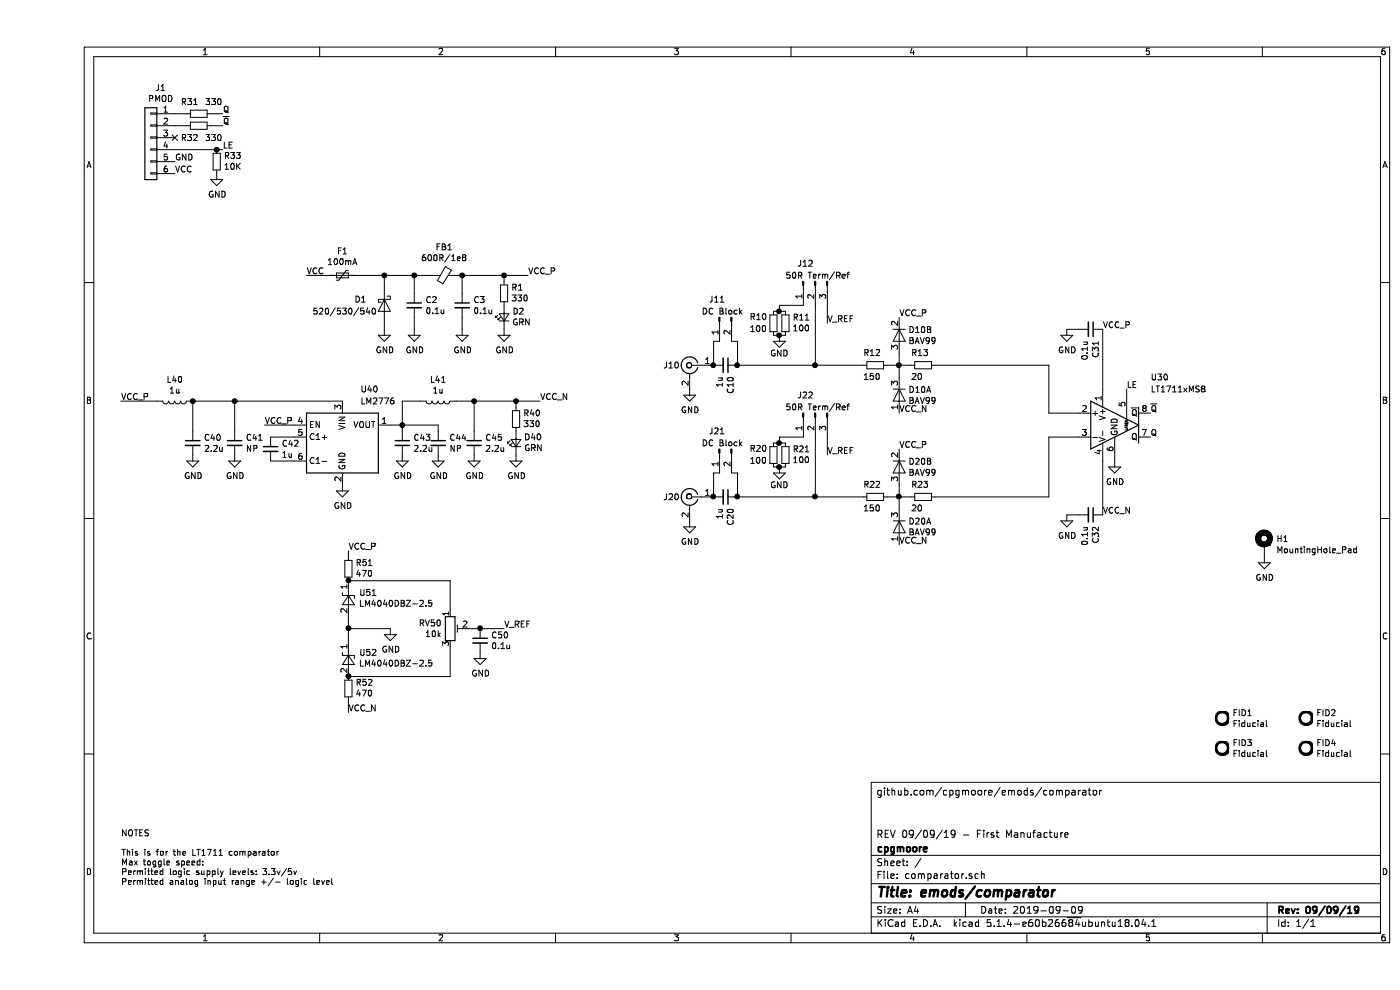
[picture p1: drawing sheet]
EESchema Schematic File Version 4
LIBS:comparator-cache
EELAYER 30 0
EELAYER END
$Descr A4 11693 8268
encoding utf-8
Sheet 1 1
Title "emods/comparator"
Date "2019-09-09"
Rev "09/09/19"
Comp "cpgmoore"
Comment1 "REV 09/09/19 - First Manufacture"
Comment2 ""
Comment3 ""
Comment4 "github.com/cpgmoore/emods/comparator"
$EndDescr
$Comp
L Connector_Generic:Conn_01x06 J1
U 1 1
P 950 1150
F 0 "J1" H 868 1567 50  0000 C CNN
F 1 "PMOD" H 868 1476 50  0000 C CNN
F 2 "Connector_PinHeader_2.54mm:PinHeader_1x06_P2.54mm_Vertical" H 950 1150 50  0001 C CNN
F 3 "~" H 950 1150 50  0001 C CNN
	1    950  1150
	-1   0    0    -1  
$EndComp
$Comp
L power:GND #PWR01
U 1 1
P 3150 2750
F 0 "#PWR01" H 3150 2500 50  0001 C CNN
F 1 "GND" H 3155 2577 50  0000 C CNN
F 2 "" H 3150 2750 50  0001 C CNN
F 3 "" H 3150 2750 50  0001 C CNN
	1    3150 2750
	1    0    0    -1  
$EndComp
$Comp
L Device:C_Small C2
U 1 1
P 3150 2550
F 0 "C2" H 3242 2596 50  0000 L CNN
F 1 "0.1u" H 3242 2505 50  0000 L CNN
F 2 "Capacitor_SMD:C_0603_1608Metric" H 3150 2550 50  0001 C CNN
F 3 "~" H 3150 2550 50  0001 C CNN
	1    3150 2550
	1    0    0    -1  
$EndComp
$Comp
L Device:Ferrite_Bead_Small FB1
U 1 1
P 3400 2300
F 0 "FB1" V 3163 2300 50  0000 C CNN
F 1 "600R/1e8" V 3254 2300 50  0000 C CNN
F 2 "Inductor_SMD:L_0603_1608Metric" V 3330 2300 50  0001 C CNN
F 3 "~" H 3400 2300 50  0001 C CNN
	1    3400 2300
	0    1    1    0   
$EndComp
Wire Wire Line
	3150 2450 3150 2300
Wire Wire Line
	3150 2650 3150 2750
Text Label 1150 1450 0    50   ~ 0
VCC
Text Label 4100 2300 0    50   ~ 0
VCC_P
$Comp
L Device:Polyfuse_Small F1
U 1 1
P 2550 2300
F 0 "F1" V 2345 2300 50  0000 C CNN
F 1 "100mA" V 2436 2300 50  0000 C CNN
F 2 "Fuse:Fuse_1206_3216Metric" H 2600 2100 50  0001 L CNN
F 3 "~" H 2550 2300 50  0001 C CNN
	1    2550 2300
	0    1    1    0   
$EndComp
Text Label 1150 1350 0    50   ~ 0
GND
Text Label 2250 2300 0    50   ~ 0
VCC
$Comp
L Device:R_Small R1
U 1 1
P 3900 2450
F 0 "R1" H 3841 2404 50  0000 R CNN
F 1 "330" H 3841 2495 50  0000 R CNN
F 2 "Resistor_SMD:R_0603_1608Metric" H 3900 2450 50  0001 C CNN
F 3 "~" H 3900 2450 50  0001 C CNN
	1    3900 2450
	-1   0    0    1   
$EndComp
$Comp
L Device:LED_Small D2
U 1 1
P 3900 2650
F 0 "D2" V 3946 2582 50  0000 R CNN
F 1 "GRN" V 3855 2582 50  0000 R CNN
F 2 "LED_SMD:LED_0603_1608Metric" V 3900 2650 50  0001 C CNN
F 3 "~" V 3900 2650 50  0001 C CNN
	1    3900 2650
	0    -1   -1   0   
$EndComp
$Comp
L power:GND #PWR04
U 1 1
P 3900 2750
F 0 "#PWR04" H 3900 2500 50  0001 C CNN
F 1 "GND" H 3905 2577 50  0000 C CNN
F 2 "" H 3900 2750 50  0001 C CNN
F 3 "" H 3900 2750 50  0001 C CNN
	1    3900 2750
	1    0    0    -1  
$EndComp
Wire Wire Line
	3900 2350 3900 2300
Connection ~ 3900 2300
Wire Wire Line
	3900 2300 4100 2300
Wire Wire Line
	3150 2300 2900 2300
Wire Wire Line
	3150 2300 3300 2300
$Comp
L Mechanical:Fiducial FID1
U 1 1
P 9900 6000
F 0 "FID1" H 9985 6046 50  0000 L CNN
F 1 "Fiducial" H 9985 5955 50  0000 L CNN
F 2 "Fiducial:Fiducial_1mm_Mask2mm" H 9900 6000 50  0001 C CNN
F 3 "~" H 9900 6000 50  0001 C CNN
	1    9900 6000
	1    0    0    -1  
$EndComp
$Comp
L Mechanical:Fiducial FID2
U 1 1
P 10600 6000
F 0 "FID2" H 10685 6046 50  0000 L CNN
F 1 "Fiducial" H 10685 5955 50  0000 L CNN
F 2 "Fiducial:Fiducial_1mm_Mask2mm" H 10600 6000 50  0001 C CNN
F 3 "~" H 10600 6000 50  0001 C CNN
	1    10600 6000
	1    0    0    -1  
$EndComp
$Comp
L Mechanical:MountingHole_Pad H1
U 1 1
P 10250 4550
F 0 "H1" H 10350 4599 50  0000 L CNN
F 1 "MountingHole_Pad" H 10350 4508 50  0000 L CNN
F 2 "MountingHole:MountingHole_3.5mm_Pad_Via" H 10250 4550 50  0001 C CNN
F 3 "~" H 10250 4550 50  0001 C CNN
	1    10250 4550
	1    0    0    -1  
$EndComp
$Comp
L power:GND #PWR026
U 1 1
P 10250 4650
F 0 "#PWR026" H 10250 4400 50  0001 C CNN
F 1 "GND" H 10255 4477 50  0000 C CNN
F 2 "" H 10250 4650 50  0001 C CNN
F 3 "" H 10250 4650 50  0001 C CNN
	1    10250 4650
	1    0    0    -1  
$EndComp
$Comp
L Mechanical:Fiducial FID3
U 1 1
P 9900 6250
F 0 "FID3" H 9985 6296 50  0000 L CNN
F 1 "Fiducial" H 9985 6205 50  0000 L CNN
F 2 "Fiducial:Fiducial_1mm_Mask2mm" H 9900 6250 50  0001 C CNN
F 3 "~" H 9900 6250 50  0001 C CNN
	1    9900 6250
	1    0    0    -1  
$EndComp
$Comp
L Mechanical:Fiducial FID4
U 1 1
P 10600 6250
F 0 "FID4" H 10685 6296 50  0000 L CNN
F 1 "Fiducial" H 10685 6205 50  0000 L CNN
F 2 "Fiducial:Fiducial_1mm_Mask2mm" H 10600 6250 50  0001 C CNN
F 3 "~" H 10600 6250 50  0001 C CNN
	1    10600 6250
	1    0    0    -1  
$EndComp
Wire Wire Line
	2450 2300 2250 2300
$Comp
L Device:D_Schottky D1
U 1 1
P 2900 2550
F 0 "D1" V 2850 2300 50  0000 L CNN
F 1 "520/530/540" V 2950 1950 50  0000 L CNN
F 2 "Diode_SMD:D_SOD-123" H 2900 2550 50  0001 C CNN
F 3 "~" H 2900 2550 50  0001 C CNN
	1    2900 2550
	0    1    1    0   
$EndComp
Connection ~ 3150 2300
Wire Wire Line
	2900 2400 2900 2300
Connection ~ 2900 2300
Wire Wire Line
	2900 2300 2650 2300
$Comp
L power:GND #PWR0104
U 1 1
P 2900 2750
F 0 "#PWR0104" H 2900 2500 50  0001 C CNN
F 1 "GND" H 2905 2577 50  0000 C CNN
F 2 "" H 2900 2750 50  0001 C CNN
F 3 "" H 2900 2750 50  0001 C CNN
	1    2900 2750
	1    0    0    -1  
$EndComp
Wire Wire Line
	2900 2750 2900 2700
Text Notes 700  7400 0    50   ~ 0
NOTES\n\nThis is for the LT1711 comparator\nMax toggle speed:\nPermitted logic supply levels: 3.3v/5v\nPermitted analog input range +/- logic level
Text Label 1550 950  0    50   ~ 0
Q
Text Label 1550 1050 0    50   ~ 0
~Q
Text Label 1550 1250 0    50   ~ 0
LE
NoConn ~ 1150 1150
$Comp
L Comparator:LT1711xMS8 U30
U 1 1
P 9000 3550
F 0 "U30" H 9300 3950 50  0000 L CNN
F 1 "LT1711xMS8" H 9300 3850 50  0000 L CNN
F 2 "Package_SO:MSOP-8_3x3mm_P0.65mm" H 9000 3150 50  0001 C CNN
F 3 "https://www.analog.com/media/en/technical-documentation/data-sheets/171112f.pdf" H 9000 3550 50  0001 C CNN
	1    9000 3550
	1    0    0    -1  
$EndComp
$Comp
L Device:R_Small R31
U 1 1
P 1350 950
F 0 "R31" V 1250 950 50  0000 R CNN
F 1 "330" V 1250 1150 50  0000 R CNN
F 2 "Resistor_SMD:R_0603_1608Metric" H 1350 950 50  0001 C CNN
F 3 "~" H 1350 950 50  0001 C CNN
	1    1350 950 
	0    1    1    0   
$EndComp
$Comp
L Device:R_Small R32
U 1 1
P 1350 1050
F 0 "R32" V 1450 1050 50  0000 R CNN
F 1 "330" V 1450 1250 50  0000 R CNN
F 2 "Resistor_SMD:R_0603_1608Metric" H 1350 1050 50  0001 C CNN
F 3 "~" H 1350 1050 50  0001 C CNN
	1    1350 1050
	0    1    1    0   
$EndComp
Text Label 9300 3650 0    50   ~ 0
Q
Text Label 9300 3450 0    50   ~ 0
~Q
$Comp
L power:GND #PWR019
U 1 1
P 9000 3850
F 0 "#PWR019" H 9000 3600 50  0001 C CNN
F 1 "GND" H 9005 3677 50  0000 C CNN
F 2 "" H 9000 3850 50  0001 C CNN
F 3 "" H 9000 3850 50  0001 C CNN
	1    9000 3850
	1    0    0    -1  
$EndComp
$Comp
L Device:C_Small C42
U 1 1
P 1950 3750
F 0 "C42" H 2042 3796 50  0000 L CNN
F 1 "1u" H 2042 3705 50  0000 L CNN
F 2 "Capacitor_SMD:C_0603_1608Metric" H 1950 3750 50  0001 C CNN
F 3 "~" H 1950 3750 50  0001 C CNN
	1    1950 3750
	1    0    0    -1  
$EndComp
Wire Wire Line
	2150 3850 1950 3850
$Comp
L power:GND #PWR06
U 1 1
P 2550 4050
F 0 "#PWR06" H 2550 3800 50  0001 C CNN
F 1 "GND" H 2555 3877 50  0000 C CNN
F 2 "" H 2550 4050 50  0001 C CNN
F 3 "" H 2550 4050 50  0001 C CNN
	1    2550 4050
	1    0    0    -1  
$EndComp
$Comp
L Device:C_Small C40
U 1 1
P 1300 3700
F 0 "C40" H 1392 3746 50  0000 L CNN
F 1 "2.2u" H 1392 3655 50  0000 L CNN
F 2 "Capacitor_SMD:C_0603_1608Metric" H 1300 3700 50  0001 C CNN
F 3 "~" H 1300 3700 50  0001 C CNN
	1    1300 3700
	1    0    0    -1  
$EndComp
$Comp
L Device:C_Small C43
U 1 1
P 3050 3700
F 0 "C43" H 3142 3746 50  0000 L CNN
F 1 "2.2u" H 3142 3655 50  0000 L CNN
F 2 "Capacitor_SMD:C_0603_1608Metric" H 3050 3700 50  0001 C CNN
F 3 "~" H 3050 3700 50  0001 C CNN
	1    3050 3700
	1    0    0    -1  
$EndComp
$Comp
L Regulator_SwitchedCapacitor:LM2776 U40
U 1 1
P 2550 3650
F 0 "U40" H 2700 4050 50  0000 L CNN
F 1 "LM2776" H 2700 3950 50  0000 L CNN
F 2 "Package_TO_SOT_SMD:SOT-23-6" H 2600 3300 50  0001 L CNN
F 3 "http://www.ti.com/lit/ds/symlink/lm2776.pdf" H 700 4900 50  0001 C CNN
	1    2550 3650
	1    0    0    -1  
$EndComp
$Comp
L power:GND #PWR08
U 1 1
P 3050 3800
F 0 "#PWR08" H 3050 3550 50  0001 C CNN
F 1 "GND" H 3055 3627 50  0000 C CNN
F 2 "" H 3050 3800 50  0001 C CNN
F 3 "" H 3050 3800 50  0001 C CNN
	1    3050 3800
	1    0    0    -1  
$EndComp
$Comp
L power:GND #PWR02
U 1 1
P 1300 3800
F 0 "#PWR02" H 1300 3550 50  0001 C CNN
F 1 "GND" H 1305 3627 50  0000 C CNN
F 2 "" H 1300 3800 50  0001 C CNN
F 3 "" H 1300 3800 50  0001 C CNN
	1    1300 3800
	1    0    0    -1  
$EndComp
Wire Wire Line
	3050 3600 3050 3550
Wire Wire Line
	3050 3550 2950 3550
Wire Wire Line
	1300 3350 1300 3600
Wire Wire Line
	3050 3550 3050 3350
Connection ~ 3050 3550
Text Label 700  3350 0    50   ~ 0
VCC_P
$Comp
L Device:L L40
U 1 1
P 1150 3350
F 0 "L40" V 969 3350 50  0000 C CNN
F 1 "1u" V 1060 3350 50  0000 C CNN
F 2 "Inductor_SMD:L_0603_1608Metric" H 1150 3350 50  0001 C CNN
F 3 "~" H 1150 3350 50  0001 C CNN
	1    1150 3350
	0    1    1    0   
$EndComp
Connection ~ 1300 3350
Wire Wire Line
	1000 3350 700  3350
Text Label 4200 3350 0    50   ~ 0
VCC_N
$Comp
L Device:C_Small C32
U 1 1
P 8800 4300
F 0 "C32" H 8892 4346 50  0000 L CNN
F 1 "0.1u" H 8892 4255 50  0000 L CNN
F 2 "Capacitor_SMD:C_0603_1608Metric" H 8800 4300 50  0001 C CNN
F 3 "~" H 8800 4300 50  0001 C CNN
	1    8800 4300
	0    1    1    0   
$EndComp
$Comp
L Device:C_Small C31
U 1 1
P 8800 2750
F 0 "C31" H 8892 2796 50  0000 L CNN
F 1 "0.1u" H 8892 2705 50  0000 L CNN
F 2 "Capacitor_SMD:C_0603_1608Metric" H 8800 2750 50  0001 C CNN
F 3 "~" H 8800 2750 50  0001 C CNN
	1    8800 2750
	0    1    1    0   
$EndComp
$Comp
L Device:C_Small C41
U 1 1
P 1650 3700
F 0 "C41" H 1742 3746 50  0000 L CNN
F 1 "NP" H 1742 3655 50  0000 L CNN
F 2 "Capacitor_SMD:C_0603_1608Metric" H 1650 3700 50  0001 C CNN
F 3 "~" H 1650 3700 50  0001 C CNN
	1    1650 3700
	1    0    0    -1  
$EndComp
Wire Wire Line
	1650 3600 1650 3350
Connection ~ 1650 3350
Wire Wire Line
	1650 3350 1300 3350
$Comp
L power:GND #PWR05
U 1 1
P 1650 3800
F 0 "#PWR05" H 1650 3550 50  0001 C CNN
F 1 "GND" H 1655 3627 50  0000 C CNN
F 2 "" H 1650 3800 50  0001 C CNN
F 3 "" H 1650 3800 50  0001 C CNN
	1    1650 3800
	1    0    0    -1  
$EndComp
$Comp
L Device:C_Small C44
U 1 1
P 3350 3700
F 0 "C44" H 3442 3746 50  0000 L CNN
F 1 "NP" H 3442 3655 50  0000 L CNN
F 2 "Capacitor_SMD:C_0603_1608Metric" H 3350 3700 50  0001 C CNN
F 3 "~" H 3350 3700 50  0001 C CNN
	1    3350 3700
	1    0    0    -1  
$EndComp
$Comp
L power:GND #PWR09
U 1 1
P 3350 3800
F 0 "#PWR09" H 3350 3550 50  0001 C CNN
F 1 "GND" H 3355 3627 50  0000 C CNN
F 2 "" H 3350 3800 50  0001 C CNN
F 3 "" H 3350 3800 50  0001 C CNN
	1    3350 3800
	1    0    0    -1  
$EndComp
Wire Wire Line
	3350 3600 3350 3550
Wire Wire Line
	3350 3550 3050 3550
Wire Wire Line
	8900 3850 8900 4300
Wire Wire Line
	8900 3250 8900 2750
$Comp
L power:GND #PWR017
U 1 1
P 8600 2750
F 0 "#PWR017" H 8600 2500 50  0001 C CNN
F 1 "GND" H 8605 2577 50  0000 C CNN
F 2 "" H 8600 2750 50  0001 C CNN
F 3 "" H 8600 2750 50  0001 C CNN
	1    8600 2750
	1    0    0    -1  
$EndComp
$Comp
L power:GND #PWR018
U 1 1
P 8600 4300
F 0 "#PWR018" H 8600 4050 50  0001 C CNN
F 1 "GND" H 8605 4127 50  0000 C CNN
F 2 "" H 8600 4300 50  0001 C CNN
F 3 "" H 8600 4300 50  0001 C CNN
	1    8600 4300
	1    0    0    -1  
$EndComp
Wire Wire Line
	8700 2750 8600 2750
Wire Wire Line
	8700 4300 8600 4300
Wire Wire Line
	1150 1250 1500 1250
Text Label 9100 3250 0    50   ~ 0
LE
$Comp
L Device:R_Small R33
U 1 1
P 1500 1350
F 0 "R33" H 1441 1304 50  0000 R CNN
F 1 "10K" H 1441 1395 50  0000 R CNN
F 2 "Resistor_SMD:R_0603_1608Metric" H 1500 1350 50  0001 C CNN
F 3 "~" H 1500 1350 50  0001 C CNN
	1    1500 1350
	-1   0    0    1   
$EndComp
$Comp
L power:GND #PWR03
U 1 1
P 1500 1450
F 0 "#PWR03" H 1500 1200 50  0001 C CNN
F 1 "GND" H 1505 1277 50  0000 C CNN
F 2 "" H 1500 1450 50  0001 C CNN
F 3 "" H 1500 1450 50  0001 C CNN
	1    1500 1450
	1    0    0    -1  
$EndComp
Wire Wire Line
	1250 950  1150 950 
Wire Wire Line
	1150 1050 1250 1050
Wire Wire Line
	1450 1050 1550 1050
Wire Wire Line
	1450 950  1550 950 
Text Label 8900 2750 0    50   ~ 0
VCC_P
Text Label 8900 4300 0    50   ~ 0
VCC_N
Wire Wire Line
	1950 3650 2150 3650
Wire Wire Line
	2550 3350 1650 3350
$Comp
L Connector:Conn_Coaxial J10
U 1 1
P 5450 3050
F 0 "J10" H 5600 3050 50  0000 C CNN
F 1 "SMA" H 5378 3197 50  0001 C CNN
F 2 "Connector_Coaxial:SMA_Samtec_SMA-J-P-H-ST-EM1_EdgeMount" H 5450 3050 50  0001 C CNN
F 3 " ~" H 5450 3050 50  0001 C CNN
	1    5450 3050
	-1   0    0    -1  
$EndComp
$Comp
L power:GND #PWR013
U 1 1
P 5450 3250
F 0 "#PWR013" H 5450 3000 50  0001 C CNN
F 1 "GND" H 5455 3077 50  0000 C CNN
F 2 "" H 5450 3250 50  0001 C CNN
F 3 "" H 5450 3250 50  0001 C CNN
	1    5450 3250
	1    0    0    -1  
$EndComp
$Comp
L Device:C_Small C10
U 1 1
P 5750 3050
F 0 "C10" H 5842 3096 50  0000 L CNN
F 1 "1u" H 5842 3005 50  0000 L CNN
F 2 "Capacitor_SMD:C_0603_1608Metric" H 5750 3050 50  0001 C CNN
F 3 "~" H 5750 3050 50  0001 C CNN
	1    5750 3050
	0    1    1    0   
$EndComp
$Comp
L Connector:Conn_01x02_Male J11
U 1 1
P 5700 2650
F 0 "J11" V 5550 2600 50  0000 L CNN
F 1 "DC Block" V 5650 2450 50  0000 L CNN
F 2 "Connector_PinHeader_2.54mm:PinHeader_1x02_P2.54mm_Vertical" H 5700 2650 50  0001 C CNN
F 3 "~" H 5700 2650 50  0001 C CNN
	1    5700 2650
	0    -1   1    0   
$EndComp
Wire Wire Line
	5800 2850 5850 2850
Wire Wire Line
	5850 2850 5850 3050
Wire Wire Line
	5700 2850 5650 2850
Wire Wire Line
	5650 2850 5650 3050
Connection ~ 5650 3050
$Comp
L Device:R_Small R10
U 1 1
P 6150 2700
F 0 "R10" H 6350 2650 50  0000 R CNN
F 1 "100" H 6350 2750 50  0000 R CNN
F 2 "Resistor_SMD:R_0603_1608Metric" H 6150 2700 50  0001 C CNN
F 3 "~" H 6150 2700 50  0001 C CNN
	1    6150 2700
	-1   0    0    1   
$EndComp
$Comp
L Device:R_Small R11
U 1 1
P 6250 2700
F 0 "R11" H 6191 2654 50  0000 R CNN
F 1 "100" H 6191 2745 50  0000 R CNN
F 2 "Resistor_SMD:R_0603_1608Metric" H 6250 2700 50  0001 C CNN
F 3 "~" H 6250 2700 50  0001 C CNN
	1    6250 2700
	-1   0    0    1   
$EndComp
Connection ~ 5850 3050
$Comp
L power:GND #PWR015
U 1 1
P 6200 2800
F 0 "#PWR015" H 6200 2550 50  0001 C CNN
F 1 "GND" H 6200 2650 50  0000 C CNN
F 2 "" H 6200 2800 50  0001 C CNN
F 3 "" H 6200 2800 50  0001 C CNN
	1    6200 2800
	1    0    0    -1  
$EndComp
$Comp
L Device:R_Small R12
U 1 1
P 7000 3050
F 0 "R12" V 7100 3150 50  0000 R CNN
F 1 "150" V 6900 3150 50  0000 R CNN
F 2 "Resistor_SMD:R_0603_1608Metric" H 7000 3050 50  0001 C CNN
F 3 "~" H 7000 3050 50  0001 C CNN
	1    7000 3050
	0    -1   -1   0   
$EndComp
$Comp
L Device:R_Small R13
U 1 1
P 7400 3050
F 0 "R13" V 7500 3150 50  0000 R CNN
F 1 "20" V 7300 3150 50  0000 R CNN
F 2 "Resistor_SMD:R_0603_1608Metric" H 7400 3050 50  0001 C CNN
F 3 "~" H 7400 3050 50  0001 C CNN
	1    7400 3050
	0    -1   -1   0   
$EndComp
$Comp
L Diode:BAV99 D10
U 1 1
P 7200 3300
F 0 "D10" V 7154 3378 50  0000 L CNN
F 1 "BAV99" V 7245 3378 50  0000 L CNN
F 2 "Package_TO_SOT_SMD:SOT-23" H 7200 3150 50  0001 C CNN
F 3 "https://assets.nexperia.com/documents/data-sheet/BAV99_SER.pdf" H 7200 3400 50  0001 C CNN
	1    7200 3300
	0    1    1    0   
$EndComp
$Comp
L Diode:BAV99 D10
U 2 1
P 7200 2800
F 0 "D10" V 7154 2878 50  0000 L CNN
F 1 "BAV99" V 7245 2878 50  0000 L CNN
F 2 "Package_TO_SOT_SMD:SOT-23" H 7200 2650 50  0001 C CNN
F 3 "https://assets.nexperia.com/documents/data-sheet/BAV99_SER.pdf" H 7200 2900 50  0001 C CNN
	2    7200 2800
	0    1    1    0   
$EndComp
Text Label 7200 2650 0    50   ~ 0
VCC_P
Text Label 7200 3450 0    50   ~ 0
VCC_N
Wire Wire Line
	7200 2950 7200 3050
Wire Wire Line
	7300 3050 7200 3050
Connection ~ 7200 3050
Wire Wire Line
	7200 3050 7200 3150
Wire Wire Line
	7200 3050 7100 3050
$Comp
L Reference_Voltage:LM4040DBZ-2.5 U51
U 1 1
P 2600 5000
F 0 "U51" V 2646 4912 50  0000 R CNN
F 1 "LM4040DBZ-2.5" V 2555 4912 50  0000 R CNN
F 2 "Package_TO_SOT_SMD:SOT-23" H 2600 4800 50  0001 C CIN
F 3 "http://www.ti.com/lit/ds/symlink/lm4040-n.pdf" H 2600 5000 50  0001 C CIN
	1    2600 5000
	0    -1   -1   0   
$EndComp
$Comp
L Reference_Voltage:LM4040DBZ-2.5 U52
U 1 1
P 2600 5500
F 0 "U52" V 2646 5412 50  0000 R CNN
F 1 "LM4040DBZ-2.5" V 2555 5412 50  0000 R CNN
F 2 "Package_TO_SOT_SMD:SOT-23" H 2600 5300 50  0001 C CIN
F 3 "http://www.ti.com/lit/ds/symlink/lm4040-n.pdf" H 2600 5500 50  0001 C CIN
	1    2600 5500
	0    -1   -1   0   
$EndComp
$Comp
L power:GND #PWR07
U 1 1
P 2950 5250
F 0 "#PWR07" H 2950 5000 50  0001 C CNN
F 1 "GND" H 2955 5077 50  0000 C CNN
F 2 "" H 2950 5250 50  0001 C CNN
F 3 "" H 2950 5250 50  0001 C CNN
	1    2950 5250
	1    0    0    -1  
$EndComp
Wire Wire Line
	2600 5150 2600 5250
Wire Wire Line
	2600 5250 2950 5250
Wire Wire Line
	2600 5250 2600 5350
Connection ~ 2600 5250
$Comp
L Device:R_Small R51
U 1 1
P 2600 4750
F 0 "R51" H 2541 4704 50  0000 R CNN
F 1 "470" H 2541 4795 50  0000 R CNN
F 2 "Resistor_SMD:R_0603_1608Metric" H 2600 4750 50  0001 C CNN
F 3 "~" H 2600 4750 50  0001 C CNN
	1    2600 4750
	-1   0    0    1   
$EndComp
$Comp
L Device:R_Small R52
U 1 1
P 2600 5750
F 0 "R52" H 2541 5704 50  0000 R CNN
F 1 "470" H 2541 5795 50  0000 R CNN
F 2 "Resistor_SMD:R_0603_1608Metric" H 2600 5750 50  0001 C CNN
F 3 "~" H 2600 5750 50  0001 C CNN
	1    2600 5750
	-1   0    0    1   
$EndComp
Text Label 2600 4600 0    50   ~ 0
VCC_P
Text Label 2600 5950 0    50   ~ 0
VCC_N
Wire Wire Line
	2600 4650 2600 4600
Wire Wire Line
	2600 5850 2600 5950
$Comp
L Device:R_POT_TRIM RV50
U 1 1
P 3450 5250
F 0 "RV50" H 3381 5296 50  0000 R CNN
F 1 "10k" H 3381 5205 50  0000 R CNN
F 2 "Potentiometer_THT:Potentiometer_Bourns_3299W_Vertical" H 3450 5250 50  0001 C CNN
F 3 "~" H 3450 5250 50  0001 C CNN
	1    3450 5250
	1    0    0    -1  
$EndComp
Wire Wire Line
	2600 4850 3450 4850
Wire Wire Line
	3450 4850 3450 5100
Connection ~ 2600 4850
Wire Wire Line
	2600 5650 3450 5650
Wire Wire Line
	3450 5650 3450 5400
Connection ~ 2600 5650
Wire Wire Line
	3600 5250 3700 5250
Text Label 3900 5250 0    50   ~ 0
V_REF
$Comp
L Device:R_Small R40
U 1 1
P 4000 3500
F 0 "R40" H 3941 3454 50  0000 R CNN
F 1 "330" H 3941 3545 50  0000 R CNN
F 2 "Resistor_SMD:R_0603_1608Metric" H 4000 3500 50  0001 C CNN
F 3 "~" H 4000 3500 50  0001 C CNN
	1    4000 3500
	-1   0    0    1   
$EndComp
$Comp
L Device:LED_Small D40
U 1 1
P 4000 3700
F 0 "D40" V 4046 3632 50  0000 R CNN
F 1 "GRN" V 3955 3632 50  0000 R CNN
F 2 "LED_SMD:LED_0603_1608Metric" V 4000 3700 50  0001 C CNN
F 3 "~" V 4000 3700 50  0001 C CNN
	1    4000 3700
	0    -1   -1   0   
$EndComp
$Comp
L power:GND #PWR012
U 1 1
P 4000 3800
F 0 "#PWR012" H 4000 3550 50  0001 C CNN
F 1 "GND" H 4005 3627 50  0000 C CNN
F 2 "" H 4000 3800 50  0001 C CNN
F 3 "" H 4000 3800 50  0001 C CNN
	1    4000 3800
	1    0    0    -1  
$EndComp
Wire Wire Line
	4000 3400 4000 3350
Wire Wire Line
	4000 3350 4200 3350
$Comp
L Device:C_Small C50
U 1 1
P 3700 5350
F 0 "C50" H 3792 5396 50  0000 L CNN
F 1 "0.1u" H 3792 5305 50  0000 L CNN
F 2 "Capacitor_SMD:C_0603_1608Metric" H 3700 5350 50  0001 C CNN
F 3 "~" H 3700 5350 50  0001 C CNN
	1    3700 5350
	1    0    0    -1  
$EndComp
Connection ~ 3700 5250
Wire Wire Line
	3700 5250 3900 5250
$Comp
L power:GND #PWR011
U 1 1
P 3700 5450
F 0 "#PWR011" H 3700 5200 50  0001 C CNN
F 1 "GND" H 3705 5277 50  0000 C CNN
F 2 "" H 3700 5450 50  0001 C CNN
F 3 "" H 3700 5450 50  0001 C CNN
	1    3700 5450
	1    0    0    -1  
$EndComp
Connection ~ 1500 1250
Wire Wire Line
	1500 1250 1550 1250
Wire Wire Line
	6250 2800 6200 2800
Wire Wire Line
	6150 2800 6200 2800
Connection ~ 6200 2800
Wire Wire Line
	6250 2600 6200 2600
Wire Wire Line
	6200 2600 6200 2550
Connection ~ 6200 2600
Wire Wire Line
	6200 2600 6150 2600
Wire Wire Line
	5850 3050 6500 3050
Wire Wire Line
	6400 2550 6200 2550
Wire Wire Line
	6500 2550 6500 3050
Connection ~ 6500 3050
Wire Wire Line
	6500 3050 6900 3050
$Comp
L Connector:Conn_Coaxial J20
U 1 1
P 5450 4150
F 0 "J20" H 5600 4150 50  0000 C CNN
F 1 "SMA" H 5378 4297 50  0001 C CNN
F 2 "Connector_Coaxial:SMA_Samtec_SMA-J-P-H-ST-EM1_EdgeMount" H 5450 4150 50  0001 C CNN
F 3 " ~" H 5450 4150 50  0001 C CNN
	1    5450 4150
	-1   0    0    -1  
$EndComp
$Comp
L power:GND #PWR014
U 1 1
P 5450 4350
F 0 "#PWR014" H 5450 4100 50  0001 C CNN
F 1 "GND" H 5455 4177 50  0000 C CNN
F 2 "" H 5450 4350 50  0001 C CNN
F 3 "" H 5450 4350 50  0001 C CNN
	1    5450 4350
	1    0    0    -1  
$EndComp
$Comp
L Device:C_Small C20
U 1 1
P 5750 4150
F 0 "C20" H 5842 4196 50  0000 L CNN
F 1 "1u" H 5842 4105 50  0000 L CNN
F 2 "Capacitor_SMD:C_0603_1608Metric" H 5750 4150 50  0001 C CNN
F 3 "~" H 5750 4150 50  0001 C CNN
	1    5750 4150
	0    1    1    0   
$EndComp
$Comp
L Connector:Conn_01x02_Male J21
U 1 1
P 5700 3750
F 0 "J21" V 5550 3700 50  0000 L CNN
F 1 "DC Block" V 5650 3550 50  0000 L CNN
F 2 "Connector_PinHeader_2.54mm:PinHeader_1x02_P2.54mm_Vertical" H 5700 3750 50  0001 C CNN
F 3 "~" H 5700 3750 50  0001 C CNN
	1    5700 3750
	0    -1   1    0   
$EndComp
Wire Wire Line
	5800 3950 5850 3950
Wire Wire Line
	5850 3950 5850 4150
Wire Wire Line
	5700 3950 5650 3950
Wire Wire Line
	5650 3950 5650 4150
Connection ~ 5650 4150
$Comp
L Device:R_Small R20
U 1 1
P 6150 3800
F 0 "R20" H 6350 3750 50  0000 R CNN
F 1 "100" H 6350 3850 50  0000 R CNN
F 2 "Resistor_SMD:R_0603_1608Metric" H 6150 3800 50  0001 C CNN
F 3 "~" H 6150 3800 50  0001 C CNN
	1    6150 3800
	-1   0    0    1   
$EndComp
$Comp
L Device:R_Small R21
U 1 1
P 6250 3800
F 0 "R21" H 6191 3754 50  0000 R CNN
F 1 "100" H 6191 3845 50  0000 R CNN
F 2 "Resistor_SMD:R_0603_1608Metric" H 6250 3800 50  0001 C CNN
F 3 "~" H 6250 3800 50  0001 C CNN
	1    6250 3800
	-1   0    0    1   
$EndComp
Connection ~ 5850 4150
$Comp
L power:GND #PWR016
U 1 1
P 6200 3900
F 0 "#PWR016" H 6200 3650 50  0001 C CNN
F 1 "GND" H 6200 3750 50  0000 C CNN
F 2 "" H 6200 3900 50  0001 C CNN
F 3 "" H 6200 3900 50  0001 C CNN
	1    6200 3900
	1    0    0    -1  
$EndComp
$Comp
L Device:R_Small R22
U 1 1
P 7000 4150
F 0 "R22" V 7100 4250 50  0000 R CNN
F 1 "150" V 6900 4250 50  0000 R CNN
F 2 "Resistor_SMD:R_0603_1608Metric" H 7000 4150 50  0001 C CNN
F 3 "~" H 7000 4150 50  0001 C CNN
	1    7000 4150
	0    -1   -1   0   
$EndComp
$Comp
L Device:R_Small R23
U 1 1
P 7400 4150
F 0 "R23" V 7500 4250 50  0000 R CNN
F 1 "20" V 7300 4250 50  0000 R CNN
F 2 "Resistor_SMD:R_0603_1608Metric" H 7400 4150 50  0001 C CNN
F 3 "~" H 7400 4150 50  0001 C CNN
	1    7400 4150
	0    -1   -1   0   
$EndComp
$Comp
L Diode:BAV99 D20
U 1 1
P 7200 4400
F 0 "D20" V 7154 4478 50  0000 L CNN
F 1 "BAV99" V 7245 4478 50  0000 L CNN
F 2 "Package_TO_SOT_SMD:SOT-23" H 7200 4250 50  0001 C CNN
F 3 "https://assets.nexperia.com/documents/data-sheet/BAV99_SER.pdf" H 7200 4500 50  0001 C CNN
	1    7200 4400
	0    1    1    0   
$EndComp
$Comp
L Diode:BAV99 D20
U 2 1
P 7200 3900
F 0 "D20" V 7154 3978 50  0000 L CNN
F 1 "BAV99" V 7245 3978 50  0000 L CNN
F 2 "Package_TO_SOT_SMD:SOT-23" H 7200 3750 50  0001 C CNN
F 3 "https://assets.nexperia.com/documents/data-sheet/BAV99_SER.pdf" H 7200 4000 50  0001 C CNN
	2    7200 3900
	0    1    1    0   
$EndComp
Text Label 7200 3750 0    50   ~ 0
VCC_P
Text Label 7200 4550 0    50   ~ 0
VCC_N
Wire Wire Line
	7200 4050 7200 4150
Wire Wire Line
	7300 4150 7200 4150
Connection ~ 7200 4150
Wire Wire Line
	7200 4150 7200 4250
Wire Wire Line
	7200 4150 7100 4150
Wire Wire Line
	6250 3900 6200 3900
Wire Wire Line
	6150 3900 6200 3900
Connection ~ 6200 3900
Wire Wire Line
	6250 3700 6200 3700
Wire Wire Line
	6200 3700 6200 3650
Connection ~ 6200 3700
Wire Wire Line
	6200 3700 6150 3700
Wire Wire Line
	5850 4150 6500 4150
Wire Wire Line
	6400 3650 6200 3650
Wire Wire Line
	6500 3650 6500 4150
Connection ~ 6500 4150
Wire Wire Line
	6500 4150 6900 4150
$Comp
L Connector:Conn_01x03_Male J22
U 1 1
P 6500 3450
F 0 "J22" V 6350 3600 50  0000 R CNN
F 1 "50R Term/Ref" V 6450 3700 50  0000 R CNN
F 2 "Connector_PinHeader_2.54mm:PinHeader_1x03_P2.54mm_Vertical" H 6500 3450 50  0001 C CNN
F 3 "~" H 6500 3450 50  0001 C CNN
	1    6500 3450
	0    -1   1    0   
$EndComp
Text Label 6600 3800 0    50   ~ 0
V_REF
Wire Wire Line
	6600 3800 6600 3650
Wire Wire Line
	8700 3450 8450 3450
Wire Wire Line
	8450 3450 8450 3050
Wire Wire Line
	8450 3050 7500 3050
Wire Wire Line
	7500 4150 8450 4150
Wire Wire Line
	8450 4150 8450 3650
Wire Wire Line
	8450 3650 8700 3650
$Comp
L Connector:Conn_01x03_Male J12
U 1 1
P 6500 2350
F 0 "J12" V 6350 2500 50  0000 R CNN
F 1 "50R Term/Ref" V 6450 2600 50  0000 R CNN
F 2 "Connector_PinHeader_2.54mm:PinHeader_1x03_P2.54mm_Vertical" H 6500 2350 50  0001 C CNN
F 3 "~" H 6500 2350 50  0001 C CNN
	1    6500 2350
	0    -1   1    0   
$EndComp
Text Label 6600 2700 0    50   ~ 0
V_REF
Wire Wire Line
	6600 2700 6600 2550
$Comp
L Device:L L41
U 1 1
P 3350 3350
F 0 "L41" V 3169 3350 50  0000 C CNN
F 1 "1u" V 3260 3350 50  0000 C CNN
F 2 "Inductor_SMD:L_0603_1608Metric" H 3350 3350 50  0001 C CNN
F 3 "~" H 3350 3350 50  0001 C CNN
	1    3350 3350
	0    1    1    0   
$EndComp
Connection ~ 4000 3350
Wire Wire Line
	3200 3350 3050 3350
$Comp
L Device:C_Small C45
U 1 1
P 3650 3700
F 0 "C45" H 3742 3746 50  0000 L CNN
F 1 "2.2u" H 3742 3655 50  0000 L CNN
F 2 "Capacitor_SMD:C_0603_1608Metric" H 3650 3700 50  0001 C CNN
F 3 "~" H 3650 3700 50  0001 C CNN
	1    3650 3700
	1    0    0    -1  
$EndComp
$Comp
L power:GND #PWR010
U 1 1
P 3650 3800
F 0 "#PWR010" H 3650 3550 50  0001 C CNN
F 1 "GND" H 3655 3627 50  0000 C CNN
F 2 "" H 3650 3800 50  0001 C CNN
F 3 "" H 3650 3800 50  0001 C CNN
	1    3650 3800
	1    0    0    -1  
$EndComp
Wire Wire Line
	3650 3600 3650 3350
Wire Wire Line
	3650 3350 3500 3350
Wire Wire Line
	3650 3350 4000 3350
Connection ~ 3650 3350
Text Label 1900 3550 0    50   ~ 0
VCC_P
Wire Wire Line
	2150 3550 1900 3550
$Comp
L Device:C_Small C3
U 1 1
P 3550 2550
F 0 "C3" H 3642 2596 50  0000 L CNN
F 1 "0.1u" H 3642 2505 50  0000 L CNN
F 2 "Capacitor_SMD:C_0603_1608Metric" H 3550 2550 50  0001 C CNN
F 3 "~" H 3550 2550 50  0001 C CNN
	1    3550 2550
	1    0    0    -1  
$EndComp
$Comp
L power:GND #PWR0101
U 1 1
P 3550 2750
F 0 "#PWR0101" H 3550 2500 50  0001 C CNN
F 1 "GND" H 3555 2577 50  0000 C CNN
F 2 "" H 3550 2750 50  0001 C CNN
F 3 "" H 3550 2750 50  0001 C CNN
	1    3550 2750
	1    0    0    -1  
$EndComp
Wire Wire Line
	3500 2300 3550 2300
Wire Wire Line
	3550 2450 3550 2300
Connection ~ 3550 2300
Wire Wire Line
	3550 2300 3900 2300
Wire Wire Line
	3550 2650 3550 2750
$EndSCHEMATC
